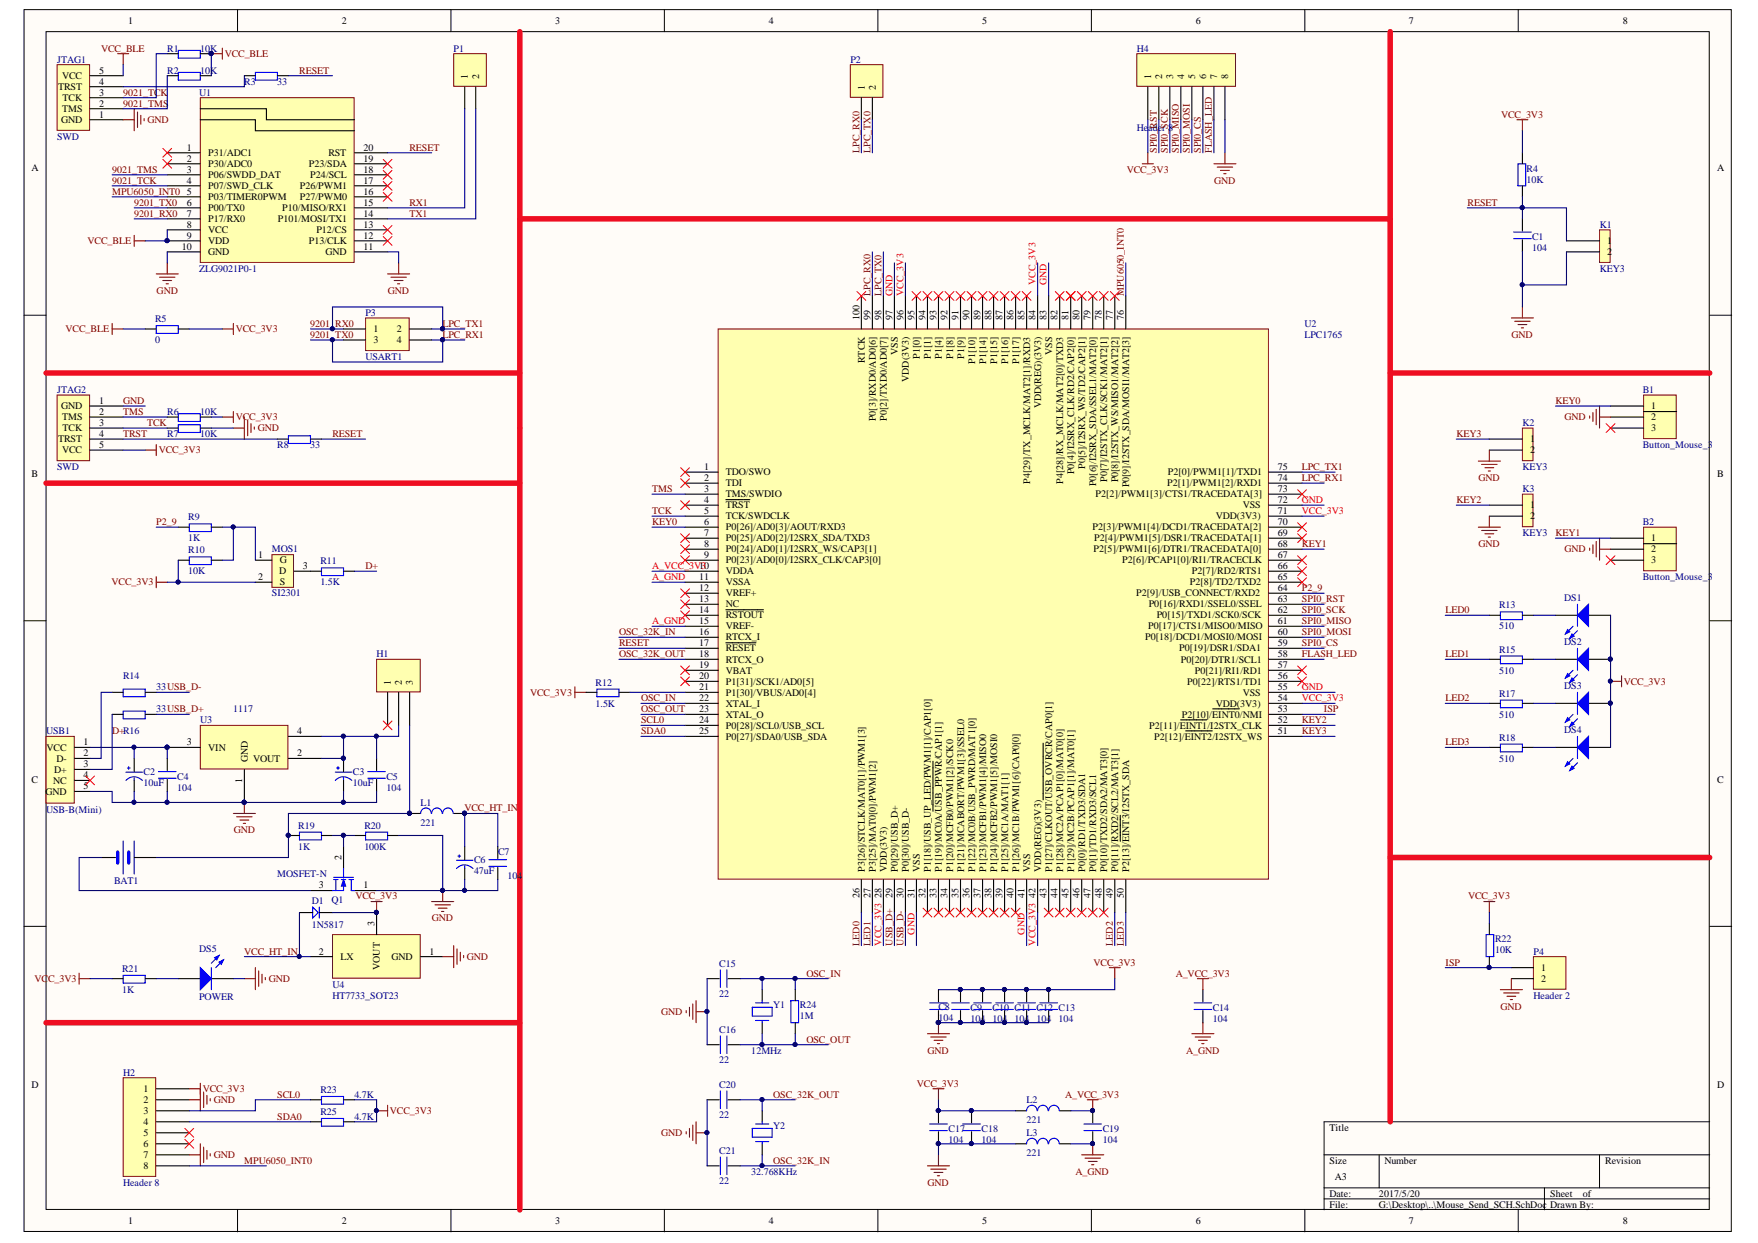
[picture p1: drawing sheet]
# Altium schematic sheet Mouse_Send_SCH.SchDoc
size A3

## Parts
B1  Button_Mouse_3  [Button_Mouse_3]
B2  Button_Mouse_3  [Button_Mouse_3]
BAT1  BATT  [BAT_NUM5_2]  (value not drawn)
C1  104  [0603P]
C2  10uF  [TAJ_A]
C3  10uF  [TAJ_A]
C4  104  [0603P]
C5  104  [0603P]
C6  47uF  [TAJ_A]
C7  104  [0603P]
C8  104  [0603P]
C9  104  [0603P]
C10  104  [0603P]
C11  104  [0603P]
C12  104  [0603P]
C13  104  [0603P]
C14  104  [0603P]
C15  22  [0603P]
C16  22  [0603P]
C17  104  [0603P]
C18  104  [0603P]
C19  104  [0603P]
C20  22  [0603P]
C21  22  [0603P]
D1  1N5817  [DIODE_SOP]
DS1  (no value)  [SMDLED]
DS2  (no value)  [SMDLED]
DS3  (no value)  [SMDLED]
DS4  (no value)  [SMDLED]
DS5  POWER  [SMDLED]
H1  (no value)  [KEY_B]
H2  Header 8  [Header 8]
H4  Header 8  [Header 8]
JTAG1  SWD  [HEAD5]
JTAG2  SWD  [HEAD5]
K1  KEY3  [KEY2]
K2  KEY3  [KEY2]
K3  KEY3  [KEY2]
L1  221  [0603P]
L2  221  [0603P]
L3  221  [0603P]
MOS1  SI2301  [SOT-23]
P1  (no value)  [HDR1X2]
P2  (no value)  [HDR1X2]
P3  USART1  [HDR2X2]
P4  Header 2  [HDR1X2]
Q1  MOSFET-N  [MOSFET_SOT23]
R1  10K  [0603P]
R2  10K  [0603P]
R3  33  [0603P]
R4  10K  [0603P]
R5  0  [0603P]
R6  10K  [0603P]
R7  10K  [0603P]
R8  33  [0603P]
R9  1K  [0603P]
R10  10K  [0603P]
R11  1.5K  [0603P]
R12  1.5K  [0603P]
R13  510  [0603P]
R14  33  [0603P]
R15  510  [0603P]
R16  33  [0603P]
R17  510  [0603P]
R18  510  [0603P]
R19  1K  [0603P]
R20  100K  [0603P]
R21  1K  [0603P]
R22  10K  [0603P]
R23  4.7K  [0603P]
R24  1M  [0603P]
R25  4.7K  [0603P]
U1  ZLG9021P0-1  [ZLG9021P0-1]
U2  LPC1765  [TQFP-100]
U3  1117  [AMS1117]
U4  HT7733_SOT23  [SOT-23]
USB1  USB-B(Mini)  [USB/SM0.8-6H5]
Y1  12MHz  [XTAL_US]
Y2  32.768KHz  [CRY-32]

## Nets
A_GND: C14.2 C19.1 L3.2 U2.11(VSSA) U2.15(VREF-)
A_VCC_3V3: C14.1 C19.2 L2.2 U2.10(VDDA)
GND: B1.2 B2.2 C1.1 C2.2(GND) C3.2(GND) C4.1 C5.1 C6.2(GND) C7.1 C8.2 C9.2 C10.2 C11.2 C12.2 C13.2 C15.1 C16.1 C17.1 C18.1 C20.1 C21.1 DS5.2(K) H2.2 H2.7 H4.8 JTAG1.1(GND) JTAG2.1(GND) K1.2 K2.2 K3.2 L3.1 P4.2 Q1.1(D) R7.2 R20.2 U1.10(GND) U1.11(GND) U2.31(VSS) U2.41(VSS) U2.55(VSS) U2.72(VSS) U2.83(VSS) U2.97(VSS) U3.1(GND) U4.1(GND) USB1.5(GND)
VCC_3V3: C8.1 C9.1 C10.1 C11.1 C12.1 C13.1 C17.2 C18.2 D1.2 DS1.1(A) DS2.1(A) DS3.1(A) DS4.1(A) H2.1 H4.1 JTAG2.5(VCC) L2.1 MOS1.2(S) R4.2 R5.2 R6.2 R10.1 R12.1 R21.1 R22.2 R23.2 R25.2 U2.28(VDD(3V3)) U2.42(VDD(REG)(3V3)) U2.54(VDD(3V3)) U2.71(VDD(3V3)) U2.84(VDD(REG)(3V3)) U2.96(VDD(3V3)) U4.3(VOUT)
VCC_BLE: JTAG1.5(VCC) R1.2 R2.2 R5.1 U1.8(VCC) U1.9(VDD)
9021_TCK: JTAG1.3(TCK) R1.1 U1.4(P07/SWD_CLK)
9021_TMS: JTAG1.2(TMS) R2.1 U1.3(P06/SWDD_DAT)
9201_RX0: P3.1 P3.2 U1.7(P17/RX0) U2.75(P2[0]/PWM1[1]/TXD1)  [also labelled LPC_TX1]
9201_TX0: P3.3 P3.4 U1.6(P00/TX0) U2.74(P2[1]/PWM1[2]/RXD1)  [also labelled LPC_RX1]
D+: R11.2 R16.1 USB1.3(D+)
FLASH_LED: H4.7 U2.58(P0[20]/DTR1/SCL1)
ISP: P4.1 R22.1 U2.53(P2[10]/~{EINT0}/NMI)
KEY0: B1.1 U2.6(P0[26]/AD0[3]/AOUT/RXD3)
KEY1: B2.1 U2.68(P2[5]/PWM1[6]/DTR1/TRACEDATA[0])
KEY2: K3.1 U2.52(P2[11]/~{EINT1}/I2STX_CLK)
KEY3: K2.1 U2.51(P2[12]/~{EINT2}/I2STX_WS)
LED0: R13.1 U2.26(P3[26]/STCLK/MAT0[1]/PWM1[3])
LED1: R15.1 U2.27(P3[25]/MAT0[0]/PWM1[2])
LED2: R17.1 U2.49(P0[11]/RXD2/SCL2/MAT3[1])
LED3: R18.1 U2.50(P2[13]/~{EINT3}/I2STX_SDA)
LPC_RX0: P2.1 U2.99(P0[3]/RXD0/AD0[6])
LPC_TX0: P2.2 U2.98(P0[2]/TXD0/AD0[7])
MPU6050_INT0: H2.8 U1.5(P03/TIMER0PWM) U2.76(P0[9]/I2STX_SDA/MOSI1/MAT2[3])
OSC_32K_IN: C21.2 U2.16(RTCX_I) Y2.1
OSC_32K_OUT: C20.2 U2.18(RTCX_O) Y2.2
OSC_IN: C15.2 R24.1 U2.22(XTAL_I) Y1.2
OSC_OUT: C16.2 R24.2 U2.23(XTAL_O) Y1.1
P2_9: R9.1 U2.64(P2[9]/USB_CONNECT/RXD2)
RESET: C1.2 K1.1 R3.2 R4.1 R8.2 U1.20(RST) U2.17(~{RESET})
RX1: P1.1 U1.15(P10/MISO/RX1)
SCL0: H2.3 R23.1 U2.24(P0[28]/SCL0/USB_SCL)
SDA0: H2.4 R25.1 U2.25(P0[27]/SDA0/USB_SDA)
SPI0_CS: H4.6 U2.59(P0[19]/DSR1/SDA1)
SPI0_MISO: H4.4 U2.61(P0[17]/CTS1/MISO0/MISO)
SPI0_MOSI: H4.5 U2.60(P0[18]/DCD1/MOSI0/MOSI)
SPI0_RST: H4.2 U2.63(P0[16]/RXD1/SSEL0/SSEL)
SPI0_SCK: H4.3 U2.62(P0[15]/TXD1/SCK0/SCK)
TCK: JTAG2.3(TCK) R7.1 U2.5(TCK/SWDCLK)
TMS: JTAG2.2(TMS) R6.1 U2.3(TMS/SWDIO)
TRST: JTAG2.4(TRST) R8.1
TX1: P1.2 U1.14(P101/MOSI/TX1)
USB_D+: R16.2 U2.29(P0[29]/USB_D+)
USB_D-: R14.2 U2.30(P0[30]/USB_D-)
VCC_HT_IN: C6.1(VCC) C7.2 D1.1 L1.2 U4.2(LX)
NetBAT1_1: BAT1.1(VCC) H1.3 L1.1 R19.1
NetBAT1_2: BAT1.2(GND) Q1.3(S)
NetC2_1: C2.1(VCC) C4.2 U3.3(VIN) USB1.1(VCC)
NetC3_1: C3.1(VCC) C5.2 H1.2 U3.2(VOUT) U3.4
NetDS1_2: DS1.2(K) R13.2
NetDS2_2: DS2.2(K) R15.2
NetDS3_2: DS3.2(K) R17.2
NetDS4_2: DS4.2(K) R18.2
NetDS5_1: DS5.1(A) R21.2
NetJTAG1_4: JTAG1.4(TRST) R3.1
NetMOS1_1: MOS1.1(G) R9.2 R10.2
NetMOS1_3: MOS1.3(D) R11.1
NetQ1_2: Q1.2(G) R19.2 R20.1
NetR12_2: R12.2 U2.21(P1[30]/VBUS/AD0[4])
NetR14_1: R14.1 USB1.2(D-)

Not connected (* = marked no-connect by the designer): B1 3*; B2 3*; H1 1*; H2 5* 6*; U1 1(P31/ADC1)* 2(P30/ADC0)* 12(P13/CLK)* 13(P12/CS)* 16(P27/PWM0)* 17(P26/PWM1)* 18(P24/SCL)* 19(P23/SDA)*; U2 1(TDO/SWO)* 2(TDI)* 4(~{TRST})* 7(P0[25]/AD0[2]/I2SRX_SDA/TXD3)* 8(P0[24]/AD0[1]/I2SRX_WS/CAP3[1])* 9(P0[23]/AD0[0]/I2SRX_CLK/CAP3[0])* 12(VREF+)* 13(NC)* 14(~{RSTOUT})* 19(VBAT)* 20(P1[31]/SCK1/AD0[5])* 32(P1[18]/USB_UP_LED/PWM1[1]/CAP1[0])* 33(P1[19]/MC0A/~{USB_PPWR}/CAP1[1])* 34(P1[20]/MCFB0/PWM1[2]/SCK0)* 35(P1[21]/MCABORT/PWM1[3]/SSEL0)* 36(P1[22]/MC0B/USB_PWRD/MAT1[0])* 37(P1[23]/MCFB1/PWM1[4]/MISO0)* 38(P1[24]/MCFB2/PWM1[5]/MOSI0)* 39(P1[25]/MC1A/MAT1[1])* 40(P1[26]/MC1B/PWM1[6]/CAP0[0])* 43(P1[27]/CLKOUT/~{USB_OVRCR}/CAP0[1])* 44(P1[28]/MC2A/PCAP1[0]/MAT0[0])* 45(P1[29]/MC2B/PCAP1[1]/MAT0[1])* 46(P0[0]/RD1/TXD3/SDA1)* 47(P0[1]/TD1/RXD3/SCL1)* 48(P0[10]/TXD2/SDA2/MAT3[0])* 56(P0[22]/RTS1/TD1)* 57(P0[21]/RI1/RD1)* 65(P2[8]/TD2/TXD2)* 66(P2[7]/RD2/RTS1)* 67(P2[6]/PCAP1[0]/RI1/TRACECLK)* 69(P2[4]/PWM1[5]/DSR1/TRACEDATA[1])* 70(P2[3]/PWM1[4]/DCD1/TRACEDATA[2])* 73(P2[2]/PWM1[3]/CTS1/TRACEDATA[3])* 77(P0[8]/I2STX_WS/MISO1/MAT2[2])* 78(P0[7]/I2STX_CLK/SCK1/MAT2[1])* 79(P0[6]/I2SRX_SDA/SSEL1/MAT2[0])* 80(P0[5]/I2SRX_WS/TD2/CAP2[1])* 81(P0[4]/I2SRX_CLK/RD2/CAP2[0])* 82(P4[28]/RX_MCLK/MAT2[0]/TXD3)* 85(P4[29]/TX_MCLK/MAT2[1]/RXD3)* 86(P1[17])* 87(P1[16])* 88(P1[15])* 89(P1[14])* 90(P1[10])* 91(P1[9])* 92(P1[8])* 93(P1[4])* 94(P1[1])* 95(P1[0])* 100(RTCK)*; USB1 4(NC)*
